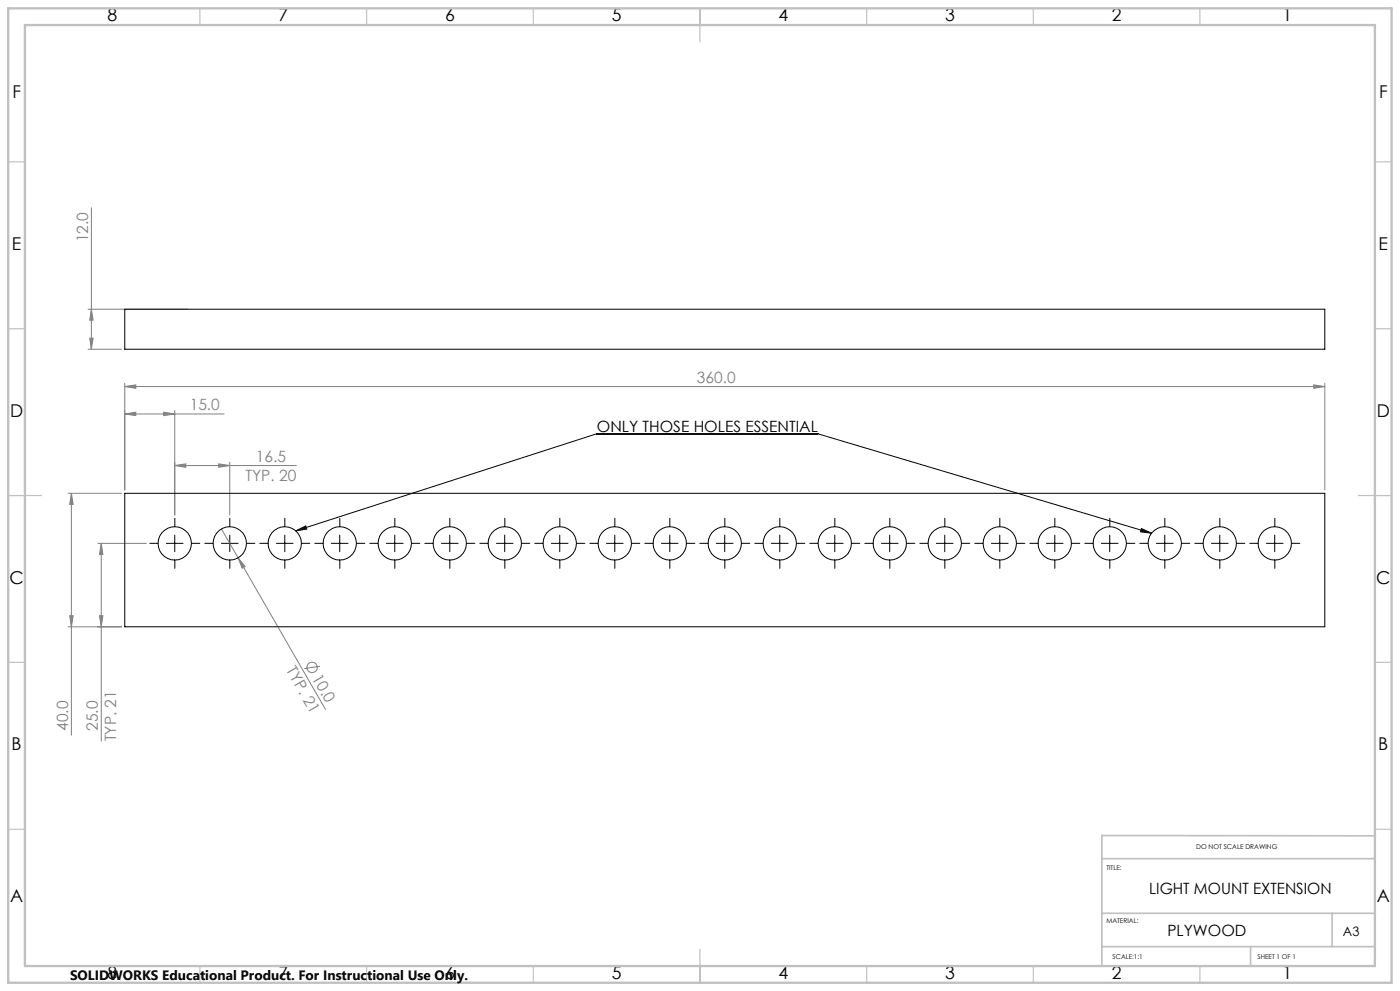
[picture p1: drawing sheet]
<svg xmlns="http://www.w3.org/2000/svg" width="420mm" height="297mm" viewBox="0 0 420 297" stroke-linecap="round" stroke-linejoin="round" font-family="sans-serif">
<g fill="none" stroke="#808080" stroke-width=".3">
<path d="M27.4 62.3v42.4M26.4 92.7h30M27.4 92.7l.5 3.3h-1zM26.4 104.7h10M26.9 101.3h1l-.5 3.4zM37.4 115.8l3.3-.4v1zM37.4 114.9v32M37.4 115.8h360M394.1 115.4l3.3 .4-3.3 .6zM397.4 114.9v32M37.4 124.1l3.3-.6v1.1zM37.4 124.1h29.8"/>
<path d="M49.1 123.5l3.3 .6-3.3 .5zM52.4 123v31.3M52.4 139.5l3.3-.5v1zM52.4 139.5h36.5M65.6 139l3.3 .5-3.3 .5zM68.9 138.5v15.8M20.4 147.8h16M21.4 147.8l.5 3.4h-1zM21.4 147.8v72.5M66.4 158.5l5 8.7M29.4 162.8h14.5M30.4 162.8l.5 3.4h-1.1z"/>
<path d="M30.4 162.8v59.3M71.4 167.2l2.1 2.6-.9 .5zM71.4 167.2l26.2 45.4M20.4 187.9h16M20.9 184.5h1l-.5 3.4zM29.8 184.5h1.1l-.5 3.4zM96 199.7l-4.7 .7"/>
<circle cx="93.6" cy="200" r="1.55"/>
</g>
<g fill="none" stroke="#000" stroke-width=".3">
<path d="M88.7 159.1l3-1.5 .3 1zM88.7 159.1l90.3-29.1h66.3l100.1 29.8M342.4 158.4l3 1.4-3.3-.4zM49.9 162.8h5M52.4 160.4v4.9M66.4 162.8h5M68.9 160.4v4.9M82.9 162.8h5M85.4 160.4v4.9M99.4 162.8h5M101.9 160.4v4.9M115.9 162.8h5"/>
<path d="M118.4 160.4v4.9M132.4 162.8h5M134.9 160.4v4.9M148.9 162.8h5M151.4 160.4v4.9M165.4 162.8h5M167.9 160.4v4.9M181.9 162.8h5M184.4 160.4v4.9M198.4 162.8h5M200.9 160.4v4.9M214.9 162.8h5"/>
<path d="M217.4 160.4v4.9M231.4 162.8h5M233.9 160.4v4.9M247.9 162.8h5M250.4 160.4v4.9M264.4 162.8h5M266.9 160.4v4.9M280.9 162.8h5M283.4 160.4v4.9M297.4 162.8h5M299.9 160.4v4.9M313.9 162.8h5"/>
<path d="M316.4 160.4v4.9M330.4 162.8h5M332.9 160.4v4.9M346.9 162.8h5M349.4 160.4v4.9M363.4 162.8h5M365.9 160.4v4.9M379.9 162.8h5M382.4 160.4v4.9"/>
</g>
<g fill="none" stroke="#000" stroke-width=".3" stroke-dasharray="15.2 1.3 1.3 1.3">
<path d="M52.4 157.8v-2.5M68.9 157.8v-2.5M85.4 157.8v-2.5M101.9 157.8v-2.5M118.4 157.8v-2.5M134.9 157.8v-2.5M151.4 157.8v-2.5M167.9 157.8v-2.5M184.4 157.8v-2.5M200.9 157.8v-2.5M217.4 157.8v-2.5M233.9 157.8v-2.5"/>
<path d="M250.4 157.8v-2.5M266.9 157.8v-2.5M283.4 157.8v-2.5M299.9 157.8v-2.5M316.4 157.8v-2.5M332.9 157.8v-2.5M349.4 157.8v-2.5M365.9 157.8v-2.5M382.4 157.8v-2.5M47.4 162.8h-2.5M52.4 167.8v2.5M57.4 162.8h2.5"/>
<path d="M63.9 162.8h-2.5M68.9 167.8v2.5M73.9 162.8h2.5M80.4 162.8h-2.5M85.4 167.8v2.5M90.4 162.8h2.5M96.9 162.8h-2.5M101.9 167.8v2.5M106.9 162.8h2.5M113.4 162.8h-2.5M118.4 167.8v2.5M123.4 162.8h2.5"/>
<path d="M129.9 162.8h-2.5M134.9 167.8v2.5M139.9 162.8h2.5M146.4 162.8h-2.5M151.4 167.8v2.5M156.4 162.8h2.5M162.9 162.8h-2.5M167.9 167.8v2.5M172.9 162.8h2.5M179.4 162.8h-2.5M184.4 167.8v2.5M189.4 162.8h2.5"/>
<path d="M195.9 162.8h-2.5M200.9 167.8v2.5M205.9 162.8h2.5M212.4 162.8h-2.5M217.4 167.8v2.5M222.4 162.8h2.5M228.9 162.8h-2.5M233.9 167.8v2.5M238.9 162.8h2.5M245.4 162.8h-2.5M250.4 167.8v2.5M255.4 162.8h2.5"/>
<path d="M261.9 162.8h-2.5M266.9 167.8v2.5M271.9 162.8h2.5M278.4 162.8h-2.5M283.4 167.8v2.5M288.4 162.8h2.5M294.9 162.8h-2.5M299.9 167.8v2.5M304.9 162.8h2.5M311.4 162.8h-2.5M316.4 167.8v2.5M321.4 162.8h2.5"/>
<path d="M327.9 162.8h-2.5M332.9 167.8v2.5M337.9 162.8h2.5M344.4 162.8h-2.5M349.4 167.8v2.5M354.4 162.8h2.5M360.9 162.8h-2.5M365.9 167.8v2.5M370.9 162.8h2.5M377.4 162.8h-2.5M382.4 167.8v2.5M387.4 162.8h2.5"/>
</g>
<g fill="none" stroke="#c0c0c0" stroke-width=".35">
<path d="M60 2.5v5M110 2.5v5M160 2.5v5M210 2.5v10M260 2.5v5M310 2.5v5M360 2.5v5M2.5 48.5h5M412.5 48.5h5M2.5 98.5h5M412.5 98.5h5M2.5 148.5h10"/>
<path d="M407.5 148.5h10M2.5 198.5h5M412.5 198.5h5M2.5 248.5h5M412.5 248.5h5M60 289.5v5M110 289.5v5M160 289.5v5M210 284.5v10M260 289.5v5M310 289.5v5M360 289.5v5"/>
</g>
<path d="M330.6 257.3h81.8M412.6 250.5l-82-.1v39.2M330.6 273.7h82M399.6 273.7v10M330.6 283.7h81.8M375.2 283.7v5.8" fill="none" stroke="#c0c0c0" stroke-width=".5"/>
<path d="M2.5 2.5h415v292h-415zM7.5 7.5h405v282h-405z" fill="none" stroke="#c0c0c0" stroke-width=".7"/>
<path d="M88.7 159.1l3-1.5 .3 1zM342.4 158.4l3 1.4-3.3-.4z" fill="#000"/>
<g fill="#808080">
<path d="M71.4 167.2l2.1 2.6-.9 .5z"/>
<path d="M52.4 139.5l3.3-.5v1zM65.6 139l3.3 .5-3.3 .5z"/>
<path d="M37.4 124.1l3.3-.6v1.1zM49.1 123.5l3.3 .6-3.3 .5z"/>
<path d="M37.4 115.8l3.3-.4v1zM394.1 115.4l3.3 .4-3.3 .6z"/>
<path d="M26.9 101.3h1l-.5 3.4zM27.4 92.7l.5 3.3h-1z"/>
<path d="M21.4 147.8l.5 3.4h-1zM20.9 184.5h1l-.5 3.4zM30.4 162.8l.5 3.4h-1.1zM29.8 184.5h1.1l-.5 3.4z"/>
</g>
<g fill="none" stroke="#000" stroke-width=".3">
<path d="M37.4 92.7h360v12h-360zM37.4 147.8h360v40.1h-360z"/>
<circle cx="52.4" cy="162.8" r="5"/>
<circle cx="68.9" cy="162.8" r="5"/>
<circle cx="85.4" cy="162.9" r="5"/>
<circle cx="101.9" cy="162.8" r="5"/>
<circle cx="118.4" cy="162.8" r="5"/>
<circle cx="134.9" cy="162.9" r="5"/>
<circle cx="151.4" cy="162.9" r="5"/>
<circle cx="167.9" cy="162.8" r="5"/>
<circle cx="184.4" cy="162.8" r="5"/>
<circle cx="200.9" cy="162.9" r="5"/>
<circle cx="217.4" cy="162.8" r="5"/>
<circle cx="233.9" cy="162.8" r="5"/>
<circle cx="250.4" cy="162.9" r="5"/>
<circle cx="266.9" cy="162.9" r="5"/>
<circle cx="283.4" cy="162.8" r="5"/>
<circle cx="299.9" cy="162.8" r="5"/>
<circle cx="316.4" cy="162.9" r="5"/>
<circle cx="332.9" cy="162.8" r="5"/>
<circle cx="349.4" cy="162.8" r="5"/>
<circle cx="365.9" cy="162.9" r="5"/>
<circle cx="382.4" cy="162.9" r="5"/>
</g>
<g font-size="5.3">
<text x="32.3" y="6.4">8</text>
<text x="83.5" y="6.4">7</text>
<text x="133.5" y="6.4">6</text>
<text x="183.5" y="6.4">5</text>
<text x="233.5" y="6.4">4</text>
<text x="283.5" y="6.4">3</text>
<text x="333.5" y="6.4">2</text>
<text x="384.8" y="6.4">1</text>
<text x="3.7" y="29.4">F</text>
<text x="413.7" y="29.4">F</text>
<text x="3.6" y="74.9">E</text>
<text x="413.6" y="74.9">E</text>
<text x="3" y="124.9">D</text>
<text x="413" y="124.9">D</text>
<text x="2.8" y="174.9">C</text>
<text x="412.8" y="174.9">C</text>
<text x="3.5" y="224.9">B</text>
<text x="413.5" y="224.9">B</text>
<text x="3" y="270.4">A</text>
<text x="413" y="270.4">A</text>
<text x="32.3" y="293.4">8</text>
<text x="83.5" y="293.4">7</text>
<text x="133.5" y="293.4">6</text>
<text x="183.5" y="293.4">5</text>
<text x="233.5" y="293.4">4</text>
<text x="283.5" y="293.4">3</text>
<text x="333.5" y="293.4">2</text>
<text x="384.8" y="293.4">1</text>
</g>
<g font-size="4.7" fill="#808080">
<text x="26.4" y="72.6" transform="rotate(-90 26.4 72.6)">12.0</text>
<text x="209.1" y="114.8">360.0</text>
<text x="56.9" y="123">15.0</text>
<text x="76.7" y="138.5">16.5</text>
<text x="73.6" y="144">TYP. 20</text>
<text x="85.7" y="200.9" transform="rotate(60 85.7 200.9)">TYP. 21</text>
<text x="93.5" y="203.1" transform="rotate(60 93.5 203.1)">10.0</text>
<text x="20.4" y="219" transform="rotate(-90 20.4 219)">40.0</text>
<text x="29.3" y="219" transform="rotate(-90 29.3 219)">25.0</text>
<text x="34.9" y="222.1" transform="rotate(-90 34.9 222.1)">TYP. 21</text>
</g>
<g font-size="4.7">
<text x="179" y="129.3">ONLY THOSE HOLES ESSENTIAL</text>
<text x="344.8" y="268.1">LIGHT MOUNT EXTENSION</text>
<text x="350.2" y="280.6">PLYWOOD</text>
</g>
<text font-size="4.1" x="21" y="293.7">SOLIDWORKS Educational Product. For Instructional Use Only.</text>
<text font-size="3.9" x="402.9" y="280.6">A3</text>
<g font-size="2">
<text x="358.9" y="254.4">DO NOT SCALE DRAWING</text>
<text x="331.9" y="260.9">TITLE:</text>
<text x="331.9" y="276.7">MATERIAL:</text>
<text x="333.8" y="287.4">SCALE:1:1</text>
<text x="377.2" y="287.4">SHEET 1 OF 1</text>
</g>
</svg>
